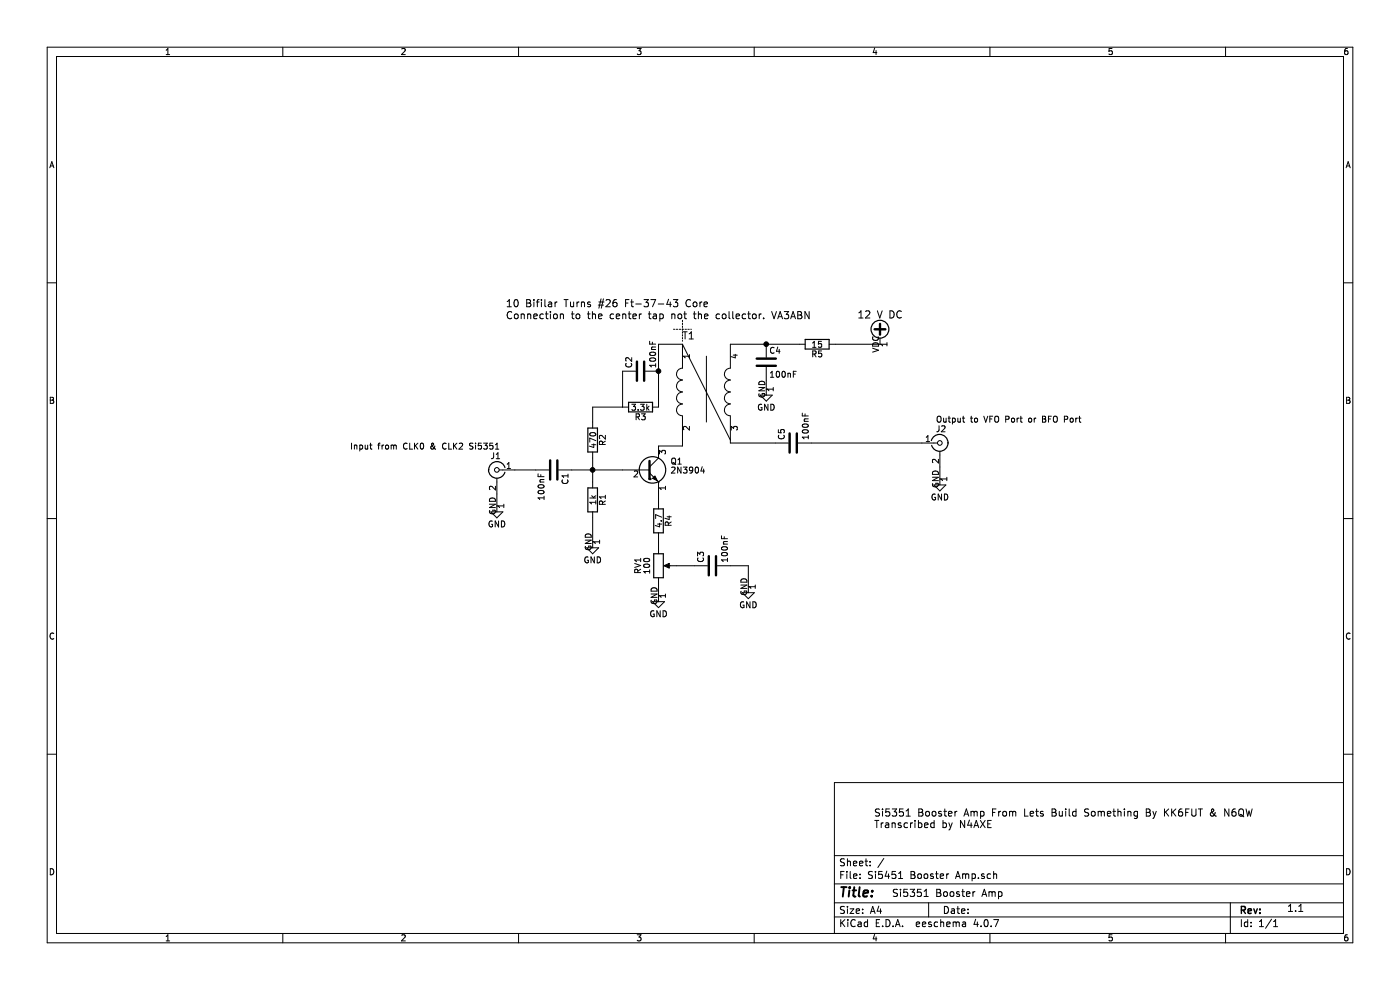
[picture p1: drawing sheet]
EESchema Schematic File Version 2
LIBS:power
LIBS:device
LIBS:switches
LIBS:relays
LIBS:motors
LIBS:transistors
LIBS:conn
LIBS:linear
LIBS:regul
LIBS:74xx
LIBS:cmos4000
LIBS:adc-dac
LIBS:memory
LIBS:xilinx
LIBS:microcontrollers
LIBS:dsp
LIBS:microchip
LIBS:analog_switches
LIBS:motorola
LIBS:texas
LIBS:intel
LIBS:audio
LIBS:interface
LIBS:digital-audio
LIBS:philips
LIBS:display
LIBS:cypress
LIBS:siliconi
LIBS:opto
LIBS:atmel
LIBS:contrib
LIBS:valves
LIBS:WinkeyToroidal
EELAYER 25 0
EELAYER END
$Descr A4 11693 8268
encoding utf-8
Sheet 1 1
Title ""
Date ""
Rev ""
Comp ""
Comment1 ""
Comment2 ""
Comment3 ""
Comment4 ""
$EndDescr
$Comp
L Conn_Coaxial J1
U 1 1
P 4150 3925
F 0 "J1" H 4160 4045 50  0000 C CNN
F 1 "Input from CLK0 & CLK2 Si5351" H 4750 4125 50  0000 C CNN
F 2 "" H 4150 3925 50  0001 C CNN
F 3 "" H 4150 3925 50  0001 C CNN
	1    4150 3925
	-1   0    0    -1  
$EndComp
$Comp
L C C1
U 1 1
P 4625 3925
F 0 "C1" H 4650 4025 50  0000 L CNN
F 1 "100nF" H 4650 3825 50  0000 L CNN
F 2 "" H 4663 3775 50  0001 C CNN
F 3 "" H 4625 3925 50  0001 C CNN
	1    4625 3925
	0    1    1    0   
$EndComp
$Comp
L R R2
U 1 1
P 4950 3675
F 0 "R2" V 5030 3675 50  0000 C CNN
F 1 "470" V 4950 3675 50  0000 C CNN
F 2 "" V 4880 3675 50  0001 C CNN
F 3 "" H 4950 3675 50  0001 C CNN
	1    4950 3675
	1    0    0    -1  
$EndComp
$Comp
L R R1
U 1 1
P 4950 4175
F 0 "R1" V 5030 4175 50  0000 C CNN
F 1 "1k" V 4950 4175 50  0000 C CNN
F 2 "" V 4880 4175 50  0001 C CNN
F 3 "" H 4950 4175 50  0001 C CNN
	1    4950 4175
	1    0    0    -1  
$EndComp
$Comp
L R R3
U 1 1
P 5350 3400
F 0 "R3" V 5430 3400 50  0000 C CNN
F 1 "3.3k" V 5350 3400 50  0000 C CNN
F 2 "" V 5280 3400 50  0001 C CNN
F 3 "" H 5350 3400 50  0001 C CNN
	1    5350 3400
	0    1    1    0   
$EndComp
$Comp
L C C2
U 1 1
P 5350 3100
F 0 "C2" H 5375 3200 50  0000 L CNN
F 1 "100nF" H 5375 3000 50  0000 L CNN
F 2 "" H 5388 2950 50  0001 C CNN
F 3 "" H 5350 3100 50  0001 C CNN
	1    5350 3100
	0    -1   -1   0   
$EndComp
$Comp
L R R4
U 1 1
P 5500 4350
F 0 "R4" V 5580 4350 50  0000 C CNN
F 1 "4.7" V 5500 4350 50  0000 C CNN
F 2 "" V 5430 4350 50  0001 C CNN
F 3 "" H 5500 4350 50  0001 C CNN
	1    5500 4350
	1    0    0    -1  
$EndComp
$Comp
L C C3
U 1 1
P 5950 4725
F 0 "C3" H 5975 4825 50  0000 L CNN
F 1 "100nF" H 5975 4625 50  0000 L CNN
F 2 "" H 5988 4575 50  0001 C CNN
F 3 "" H 5950 4725 50  0001 C CNN
	1    5950 4725
	0    -1   -1   0   
$EndComp
$Comp
L C C4
U 1 1
P 6400 3025
F 0 "C4" H 6425 3125 50  0000 L CNN
F 1 "100nF" H 6425 2925 50  0000 L CNN
F 2 "" H 6438 2875 50  0001 C CNN
F 3 "" H 6400 3025 50  0001 C CNN
	1    6400 3025
	1    0    0    -1  
$EndComp
$Comp
L R R5
U 1 1
P 6825 2875
F 0 "R5" V 6905 2875 50  0000 C CNN
F 1 "15" V 6825 2875 50  0000 C CNN
F 2 "" V 6755 2875 50  0001 C CNN
F 3 "" H 6825 2875 50  0001 C CNN
	1    6825 2875
	0    1    1    0   
$EndComp
$Comp
L C C5
U 1 1
P 6625 3700
F 0 "C5" H 6650 3800 50  0000 L CNN
F 1 "100nF" H 6650 3600 50  0000 L CNN
F 2 "" H 6663 3550 50  0001 C CNN
F 3 "" H 6625 3700 50  0001 C CNN
	1    6625 3700
	0    -1   -1   0   
$EndComp
$Comp
L 2N3904 Q1
U 1 1
P 5400 3925
F 0 "Q1" H 5600 4000 50  0000 L CNN
F 1 "2N3904" H 5600 3925 50  0000 L CNN
F 2 "TO_SOT_Packages_THT:TO-92_Molded_Narrow" H 5600 3850 50  0001 L CIN
F 3 "" H 5400 3925 50  0001 L CNN
	1    5400 3925
	1    0    0    -1  
$EndComp
$Comp
L GND #PWR?
U 1 1
P 4950 4525
F 0 "#PWR?" H 4950 4275 50  0001 C CNN
F 1 "GND" H 4950 4375 50  0000 C CNN
F 2 "" H 4950 4525 50  0001 C CNN
F 3 "" H 4950 4525 50  0001 C CNN
	1    4950 4525
	1    0    0    -1  
$EndComp
$Comp
L GND #PWR?
U 1 1
P 5500 4975
F 0 "#PWR?" H 5500 4725 50  0001 C CNN
F 1 "GND" H 5500 4825 50  0000 C CNN
F 2 "" H 5500 4975 50  0001 C CNN
F 3 "" H 5500 4975 50  0001 C CNN
	1    5500 4975
	1    0    0    -1  
$EndComp
$Comp
L POT RV1
U 1 1
P 5500 4725
F 0 "RV1" V 5325 4725 50  0000 C CNN
F 1 "100" V 5400 4725 50  0000 C CNN
F 2 "" H 5500 4725 50  0001 C CNN
F 3 "" H 5500 4725 50  0001 C CNN
	1    5500 4725
	1    0    0    -1  
$EndComp
$Comp
L GND #PWR?
U 1 1
P 6250 4900
F 0 "#PWR?" H 6250 4650 50  0001 C CNN
F 1 "GND" H 6250 4750 50  0000 C CNN
F 2 "" H 6250 4900 50  0001 C CNN
F 3 "" H 6250 4900 50  0001 C CNN
	1    6250 4900
	1    0    0    -1  
$EndComp
Wire Wire Line
	4300 3925 4475 3925
Wire Wire Line
	4775 3925 5200 3925
Wire Wire Line
	4950 3825 4950 4025
Connection ~ 4950 3925
Wire Wire Line
	4950 4325 4950 4525
Wire Wire Line
	5500 4125 5500 4200
Wire Wire Line
	5500 4500 5500 4575
Wire Wire Line
	5500 4875 5500 4975
Wire Wire Line
	5650 4725 5800 4725
Wire Wire Line
	6100 4725 6250 4725
Wire Wire Line
	6250 4725 6250 4900
Wire Wire Line
	4950 3525 4950 3400
Wire Wire Line
	4950 3400 5200 3400
Wire Wire Line
	5200 3400 5200 3100
Wire Wire Line
	5500 2875 5500 3400
Wire Wire Line
	5500 2875 5700 2875
Connection ~ 5500 3100
Wire Wire Line
	5500 3725 5700 3725
Wire Wire Line
	6100 2875 6675 2875
$Comp
L GND #PWR?
U 1 1
P 6400 3250
F 0 "#PWR?" H 6400 3000 50  0001 C CNN
F 1 "GND" H 6400 3100 50  0000 C CNN
F 2 "" H 6400 3250 50  0001 C CNN
F 3 "" H 6400 3250 50  0001 C CNN
	1    6400 3250
	1    0    0    -1  
$EndComp
Connection ~ 6400 2875
Wire Wire Line
	6975 2875 7350 2875
$Comp
L VDC #PWR?
U 1 1
P 7350 2875
F 0 "#PWR?" H 7350 2775 50  0001 C CNN
F 1 "VDC" H 7350 3125 50  0001 C CNN
F 2 "" H 7350 2875 50  0001 C CNN
F 3 "" H 7350 2875 50  0001 C CNN
F 4 "~" H 7350 2875 60  0001 C CNN "Description"
F 5 "~" H 7350 2875 60  0001 C CNN "MFG"
F 6 "~" H 7350 2875 60  0001 C CNN "MFG PN"
F 7 "~" H 7350 2875 60  0001 C CNN "Source PN"
F 8 "~" H 7350 2875 60  0001 C CNN "Source"
F 9 "~" H 7350 2875 60  0001 C CNN "Package"
F 10 "~" H 7350 2875 60  0001 C CNN "Rating"
F 11 "~" H 7350 2875 60  0001 C CNN "Tolerance"
F 12 "~" H 7350 2875 60  0001 C CNN "Price"
F 13 "12 V DC" H 7350 3125 60  0000 C CNN "Field13"
	1    7350 2875
	1    0    0    -1  
$EndComp
Wire Wire Line
	6400 3175 6400 3250
Wire Wire Line
	6775 3700 7700 3700
$Comp
L Conn_Coaxial J2
U 1 1
P 7850 3700
F 0 "J2" H 7860 3820 50  0000 C CNN
F 1 "Output to VFO Port or BFO Port" H 8425 3900 50  0000 C CNN
F 2 "" H 7850 3700 50  0001 C CNN
F 3 "" H 7850 3700 50  0001 C CNN
	1    7850 3700
	1    0    0    -1  
$EndComp
$Comp
L GND #PWR?
U 1 1
P 4150 4225
F 0 "#PWR?" H 4150 3975 50  0001 C CNN
F 1 "GND" H 4150 4075 50  0000 C CNN
F 2 "" H 4150 4225 50  0001 C CNN
F 3 "" H 4150 4225 50  0001 C CNN
	1    4150 4225
	1    0    0    -1  
$EndComp
Wire Wire Line
	4150 4125 4150 4225
Wire Wire Line
	7850 3900 7850 4000
$Comp
L GND #PWR?
U 1 1
P 7850 4000
F 0 "#PWR?" H 7850 3750 50  0001 C CNN
F 1 "GND" H 7850 3850 50  0000 C CNN
F 2 "" H 7850 4000 50  0001 C CNN
F 3 "" H 7850 4000 50  0001 C CNN
	1    7850 4000
	1    0    0    -1  
$EndComp
Text Notes 4225 2575 0    60   ~ 0
10 Bifilar Turns #26 Ft-37-43 Core\n
Text Notes 4225 2675 0    60   ~ 0
Connection to the center tap not the collector. VA3ABN\n
Text Notes 7300 6925 0    60   ~ 0
Si5351 Booster Amp From Lets Build Something By KK6FUT & N6QW\nTranscribed by N4AXE\n
Text Notes 7450 7500 0    60   ~ 0
Si5351 Booster Amp\n
Text Notes 10750 7625 0    60   ~ 0
1.1
$Comp
L 4:1 T1
U 1 1
P 5900 3275
F 0 "T1" H 5750 3750 60  0000 C CNN
F 1 "0" H 5550 2975 60  0001 C CNN
F 2 "" H 5550 2975 60  0000 C CNN
F 3 "" H 5550 2975 60  0000 C CNN
	1    5900 3275
	1    0    0    -1  
$EndComp
Wire Wire Line
	5700 3725 5700 3675
Wire Wire Line
	6100 3675 6100 3700
Wire Wire Line
	6100 3700 6475 3700
Wire Notes Line
	5700 2675 5700 2850
Wire Notes Line
	5625 2750 5775 2750
$EndSCHEMATC
